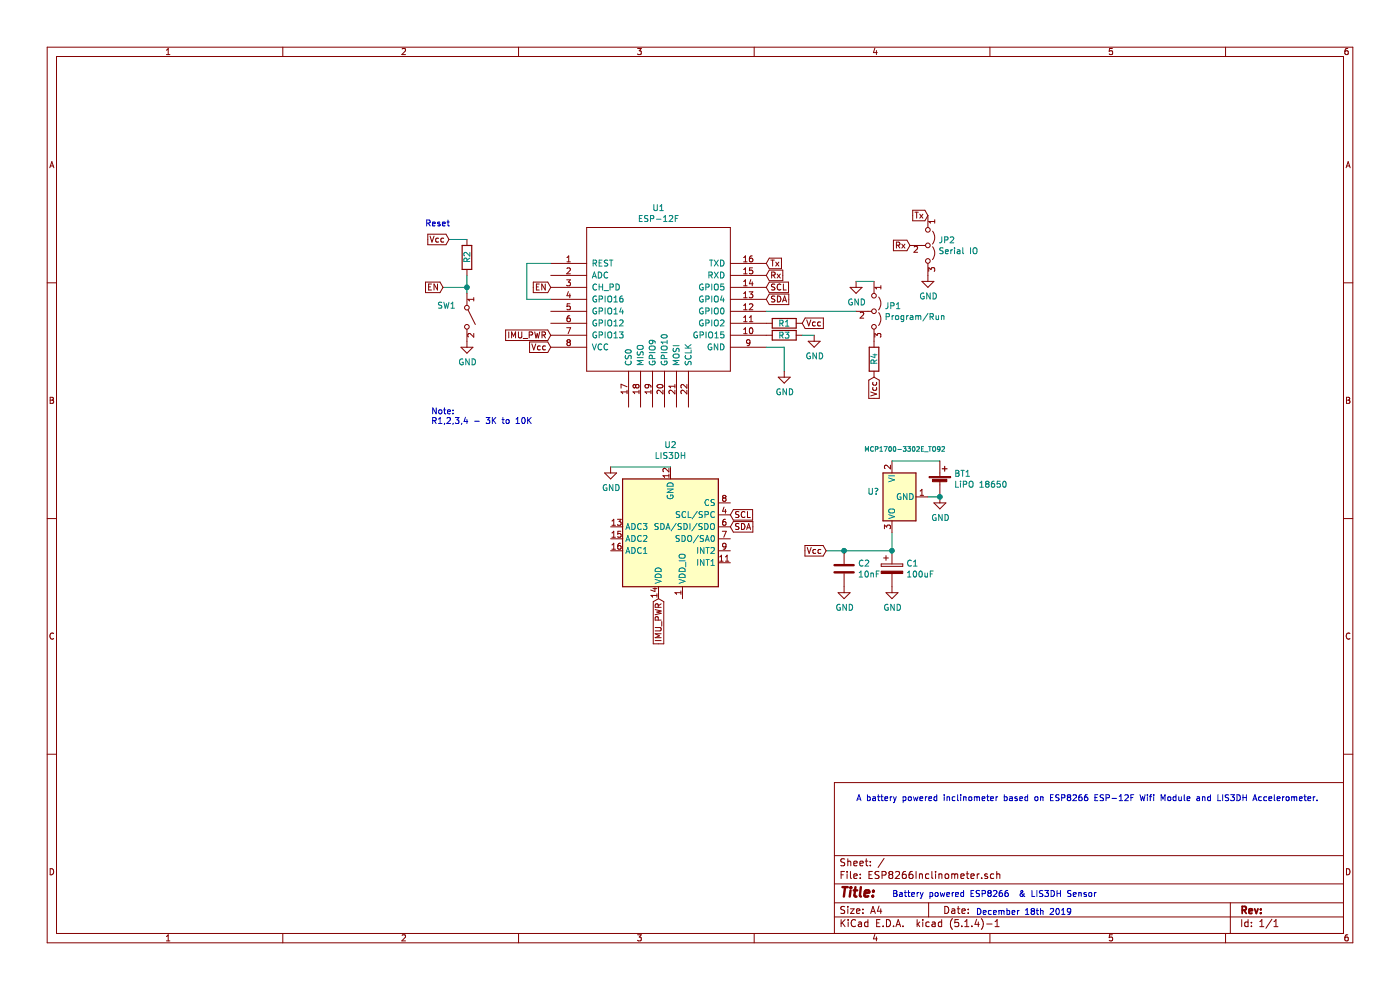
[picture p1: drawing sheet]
EESchema Schematic File Version 4
LIBS:ESP8266Inclinometer-cache
EELAYER 30 0
EELAYER END
$Descr A4 11693 8268
encoding utf-8
Sheet 1 1
Title ""
Date ""
Rev ""
Comp ""
Comment1 ""
Comment2 ""
Comment3 ""
Comment4 ""
$EndDescr
Text Notes 7450 7500 0    50   ~ 0
Battery powered ESP8266  & LIS3DH Sensor
Text Notes 8150 7650 0    50   ~ 0
December 18th 2019
Text Notes 7150 6700 0    50   ~ 0
A battery powered inclinometer based on ESP8266 ESP-12F Wifi Module and LIS3DH Accelerometer.\n
$Comp
L ESP8266:ESP-12F U1
U 1 1
P 5500 2500
F 0 "U1" H 5500 3265 50  0000 C CNN
F 1 "ESP-12F" H 5500 3174 50  0000 C CNN
F 2 "" H 5500 2500 50  0001 C CNN
F 3 "" H 5500 2500 50  0001 C CNN
	1    5500 2500
	1    0    0    -1  
$EndComp
Text GLabel 4600 2900 0    50   Input ~ 0
Vcc
Wire Wire Line
	4600 2500 4400 2500
Wire Wire Line
	4400 2500 4400 2200
Wire Wire Line
	4400 2200 4600 2200
$Comp
L Device:R R1
U 1 1
P 6550 2700
F 0 "R1" V 6550 2700 50  0000 C CNN
F 1 " " V 6434 2700 50  0000 C CNN
F 2 "" V 6480 2700 50  0001 C CNN
F 3 "~" H 6550 2700 50  0001 C CNN
	1    6550 2700
	0    1    1    0   
$EndComp
$Comp
L Device:R R3
U 1 1
P 6550 2800
F 0 "R3" V 6550 2800 50  0000 C CNN
F 1 " " V 6434 2800 50  0000 C CNN
F 2 "" V 6480 2800 50  0001 C CNN
F 3 "~" H 6550 2800 50  0001 C CNN
	1    6550 2800
	0    1    1    0   
$EndComp
Text GLabel 6700 2700 2    50   Input ~ 0
Vcc
$Comp
L Jumper:Jumper_3_Open JP1
U 1 1
P 7300 2600
F 0 "JP1" V 7254 2687 50  0000 L CNN
F 1 "Program/Run" V 7345 2687 50  0000 L CNN
F 2 "" H 7300 2600 50  0001 C CNN
F 3 "~" H 7300 2600 50  0001 C CNN
	1    7300 2600
	0    1    1    0   
$EndComp
Text GLabel 7300 3150 3    50   Input ~ 0
Vcc
$Comp
L Jumper:Jumper_3_Open JP2
U 1 1
P 7750 2050
F 0 "JP2" V 7704 2137 50  0000 L CNN
F 1 "Serial IO" V 7795 2137 50  0000 L CNN
F 2 "" H 7750 2050 50  0001 C CNN
F 3 "~" H 7750 2050 50  0001 C CNN
	1    7750 2050
	0    1    1    0   
$EndComp
Text GLabel 6400 2200 2    50   Input ~ 0
Tx
Text GLabel 6400 2300 2    50   Input ~ 0
Rx
Text GLabel 7750 1800 0    50   Input ~ 0
Tx
Text GLabel 7600 2050 0    50   Input ~ 0
Rx
Text GLabel 3750 2000 0    50   Input ~ 0
Vcc
$Comp
L Device:R R2
U 1 1
P 3900 2150
F 0 "R2" V 3900 2100 50  0000 L CNN
F 1 " " H 3970 2105 50  0000 L CNN
F 2 "" V 3830 2150 50  0001 C CNN
F 3 "~" H 3900 2150 50  0001 C CNN
	1    3900 2150
	1    0    0    -1  
$EndComp
$Comp
L Switch:SW_SPST SW1
U 1 1
P 3900 2650
F 0 "SW1" V 3800 2400 50  0000 L CNN
F 1 " " V 3945 2748 50  0000 L CNN
F 2 "" H 3900 2650 50  0001 C CNN
F 3 "~" H 3900 2650 50  0001 C CNN
	1    3900 2650
	0    1    1    0   
$EndComp
Wire Wire Line
	3750 2000 3900 2000
Wire Wire Line
	3900 2300 3900 2400
Text GLabel 3700 2400 0    50   Input ~ 0
EN
Wire Wire Line
	3700 2400 3900 2400
Connection ~ 3900 2400
Wire Wire Line
	3900 2400 3900 2450
Text GLabel 4600 2400 0    50   Input ~ 0
EN
Text Notes 3550 1900 0    50   ~ 0
Reset
Text Notes 3600 3550 0    50   ~ 0
Note: \nR1,2,3,4 - 3K to 10K
Text GLabel 4600 2800 0    50   Input ~ 0
IMU_PWR
Text GLabel 6400 2400 2    50   Input ~ 0
SCL
Text GLabel 6400 2500 2    50   Input ~ 0
SDA
Wire Wire Line
	6400 2900 6550 2900
Wire Wire Line
	6550 2900 6550 3100
$Comp
L power:GND #PWR?
U 1 1
P 6550 3100
F 0 "#PWR?" H 6550 2850 50  0001 C CNN
F 1 "GND" H 6555 2927 50  0000 C CNN
F 2 "" H 6550 3100 50  0001 C CNN
F 3 "" H 6550 3100 50  0001 C CNN
	1    6550 3100
	1    0    0    -1  
$EndComp
$Comp
L Device:R R4
U 1 1
P 7300 3000
F 0 "R4" V 7300 2950 50  0000 L CNN
F 1 " " H 7370 2955 50  0000 L CNN
F 2 "" V 7230 3000 50  0001 C CNN
F 3 "~" H 7300 3000 50  0001 C CNN
	1    7300 3000
	1    0    0    -1  
$EndComp
Wire Wire Line
	6400 2600 7150 2600
$Comp
L Sensor_Motion:LIS3DH U2
U 1 1
P 5600 4500
F 0 "U2" H 5600 3719 50  0000 C CNN
F 1 "LIS3DH" H 5600 3810 50  0000 C CNN
F 2 "Package_LGA:LGA-16_3x3mm_P0.5mm_LayoutBorder3x5y" H 5700 3450 50  0001 C CNN
F 3 "https://www.st.com/resource/en/datasheet/cd00274221.pdf" H 5400 4400 50  0001 C CNN
	1    5600 4500
	-1   0    0    1   
$EndComp
Text GLabel 5500 5000 3    50   Input ~ 0
IMU_PWR
Text GLabel 6100 4300 2    50   Input ~ 0
SCL
Text GLabel 6100 4400 2    50   Input ~ 0
SDA
$Comp
L Device:Battery_Cell BT1
U 1 1
P 7850 4050
F 0 "BT1" H 7968 4146 50  0000 L CNN
F 1 "LiPO 18650" H 7968 4055 50  0000 L CNN
F 2 "" V 7850 4110 50  0001 C CNN
F 3 "~" V 7850 4110 50  0001 C CNN
	1    7850 4050
	1    0    0    -1  
$EndComp
$Comp
L power:GND #PWR?
U 1 1
P 7850 4150
F 0 "#PWR?" H 7850 3900 50  0001 C CNN
F 1 "GND" H 7855 3977 50  0000 C CNN
F 2 "" H 7850 4150 50  0001 C CNN
F 3 "" H 7850 4150 50  0001 C CNN
	1    7850 4150
	1    0    0    -1  
$EndComp
$Comp
L Regulator_Linear:MCP1700-3302E_TO92 U?
U 1 1
P 7450 4150
F 0 "U?" V 7404 4045 50  0000 R CNN
F 1 "MCP1700-3302E_TO92" V 7050 4600 39  0000 R CNN
F 2 "Package_TO_SOT_THT:TO-92_Inline" H 7450 3950 50  0001 C CIN
F 3 "http://ww1.microchip.com/downloads/en/DeviceDoc/20001826D.pdf" H 7450 4150 50  0001 C CNN
	1    7450 4150
	0    1    1    0   
$EndComp
Wire Wire Line
	7450 3850 7850 3850
Wire Wire Line
	7750 4150 7850 4150
Connection ~ 7850 4150
$Comp
L Device:CP C1
U 1 1
P 7450 4750
F 0 "C1" H 7568 4796 50  0000 L CNN
F 1 "100uF" H 7568 4705 50  0000 L CNN
F 2 "" H 7488 4600 50  0001 C CNN
F 3 "~" H 7450 4750 50  0001 C CNN
	1    7450 4750
	1    0    0    -1  
$EndComp
Wire Wire Line
	7450 4450 7450 4600
$Comp
L power:GND #PWR?
U 1 1
P 7450 4900
F 0 "#PWR?" H 7450 4650 50  0001 C CNN
F 1 "GND" H 7455 4727 50  0000 C CNN
F 2 "" H 7450 4900 50  0001 C CNN
F 3 "" H 7450 4900 50  0001 C CNN
	1    7450 4900
	1    0    0    -1  
$EndComp
$Comp
L Device:C C2
U 1 1
P 7050 4750
F 0 "C2" H 7165 4796 50  0000 L CNN
F 1 "10nF" H 7165 4705 50  0000 L CNN
F 2 "" H 7088 4600 50  0001 C CNN
F 3 "~" H 7050 4750 50  0001 C CNN
	1    7050 4750
	1    0    0    -1  
$EndComp
$Comp
L power:GND #PWR?
U 1 1
P 7050 4900
F 0 "#PWR?" H 7050 4650 50  0001 C CNN
F 1 "GND" H 7055 4727 50  0000 C CNN
F 2 "" H 7050 4900 50  0001 C CNN
F 3 "" H 7050 4900 50  0001 C CNN
	1    7050 4900
	1    0    0    -1  
$EndComp
Wire Wire Line
	7050 4600 7450 4600
Connection ~ 7450 4600
Wire Wire Line
	7050 4600 6900 4600
Connection ~ 7050 4600
Text GLabel 6900 4600 0    50   Input ~ 0
Vcc
$Comp
L power:GND #PWR?
U 1 1
P 7750 2300
F 0 "#PWR?" H 7750 2050 50  0001 C CNN
F 1 "GND" H 7755 2127 50  0000 C CNN
F 2 "" H 7750 2300 50  0001 C CNN
F 3 "" H 7750 2300 50  0001 C CNN
	1    7750 2300
	1    0    0    -1  
$EndComp
$Comp
L power:GND #PWR?
U 1 1
P 7150 2350
F 0 "#PWR?" H 7150 2100 50  0001 C CNN
F 1 "GND" H 7155 2177 50  0000 C CNN
F 2 "" H 7150 2350 50  0001 C CNN
F 3 "" H 7150 2350 50  0001 C CNN
	1    7150 2350
	1    0    0    -1  
$EndComp
Wire Wire Line
	7150 2350 7300 2350
$Comp
L power:GND #PWR?
U 1 1
P 6800 2800
F 0 "#PWR?" H 6800 2550 50  0001 C CNN
F 1 "GND" H 6805 2627 50  0000 C CNN
F 2 "" H 6800 2800 50  0001 C CNN
F 3 "" H 6800 2800 50  0001 C CNN
	1    6800 2800
	1    0    0    -1  
$EndComp
Wire Wire Line
	6700 2800 6800 2800
$Comp
L power:GND #PWR?
U 1 1
P 3900 2850
F 0 "#PWR?" H 3900 2600 50  0001 C CNN
F 1 "GND" H 3905 2677 50  0000 C CNN
F 2 "" H 3900 2850 50  0001 C CNN
F 3 "" H 3900 2850 50  0001 C CNN
	1    3900 2850
	1    0    0    -1  
$EndComp
$Comp
L power:GND #PWR?
U 1 1
P 5100 3900
F 0 "#PWR?" H 5100 3650 50  0001 C CNN
F 1 "GND" H 5105 3727 50  0000 C CNN
F 2 "" H 5100 3900 50  0001 C CNN
F 3 "" H 5100 3900 50  0001 C CNN
	1    5100 3900
	1    0    0    -1  
$EndComp
Wire Wire Line
	5100 3900 5600 3900
$EndSCHEMATC
